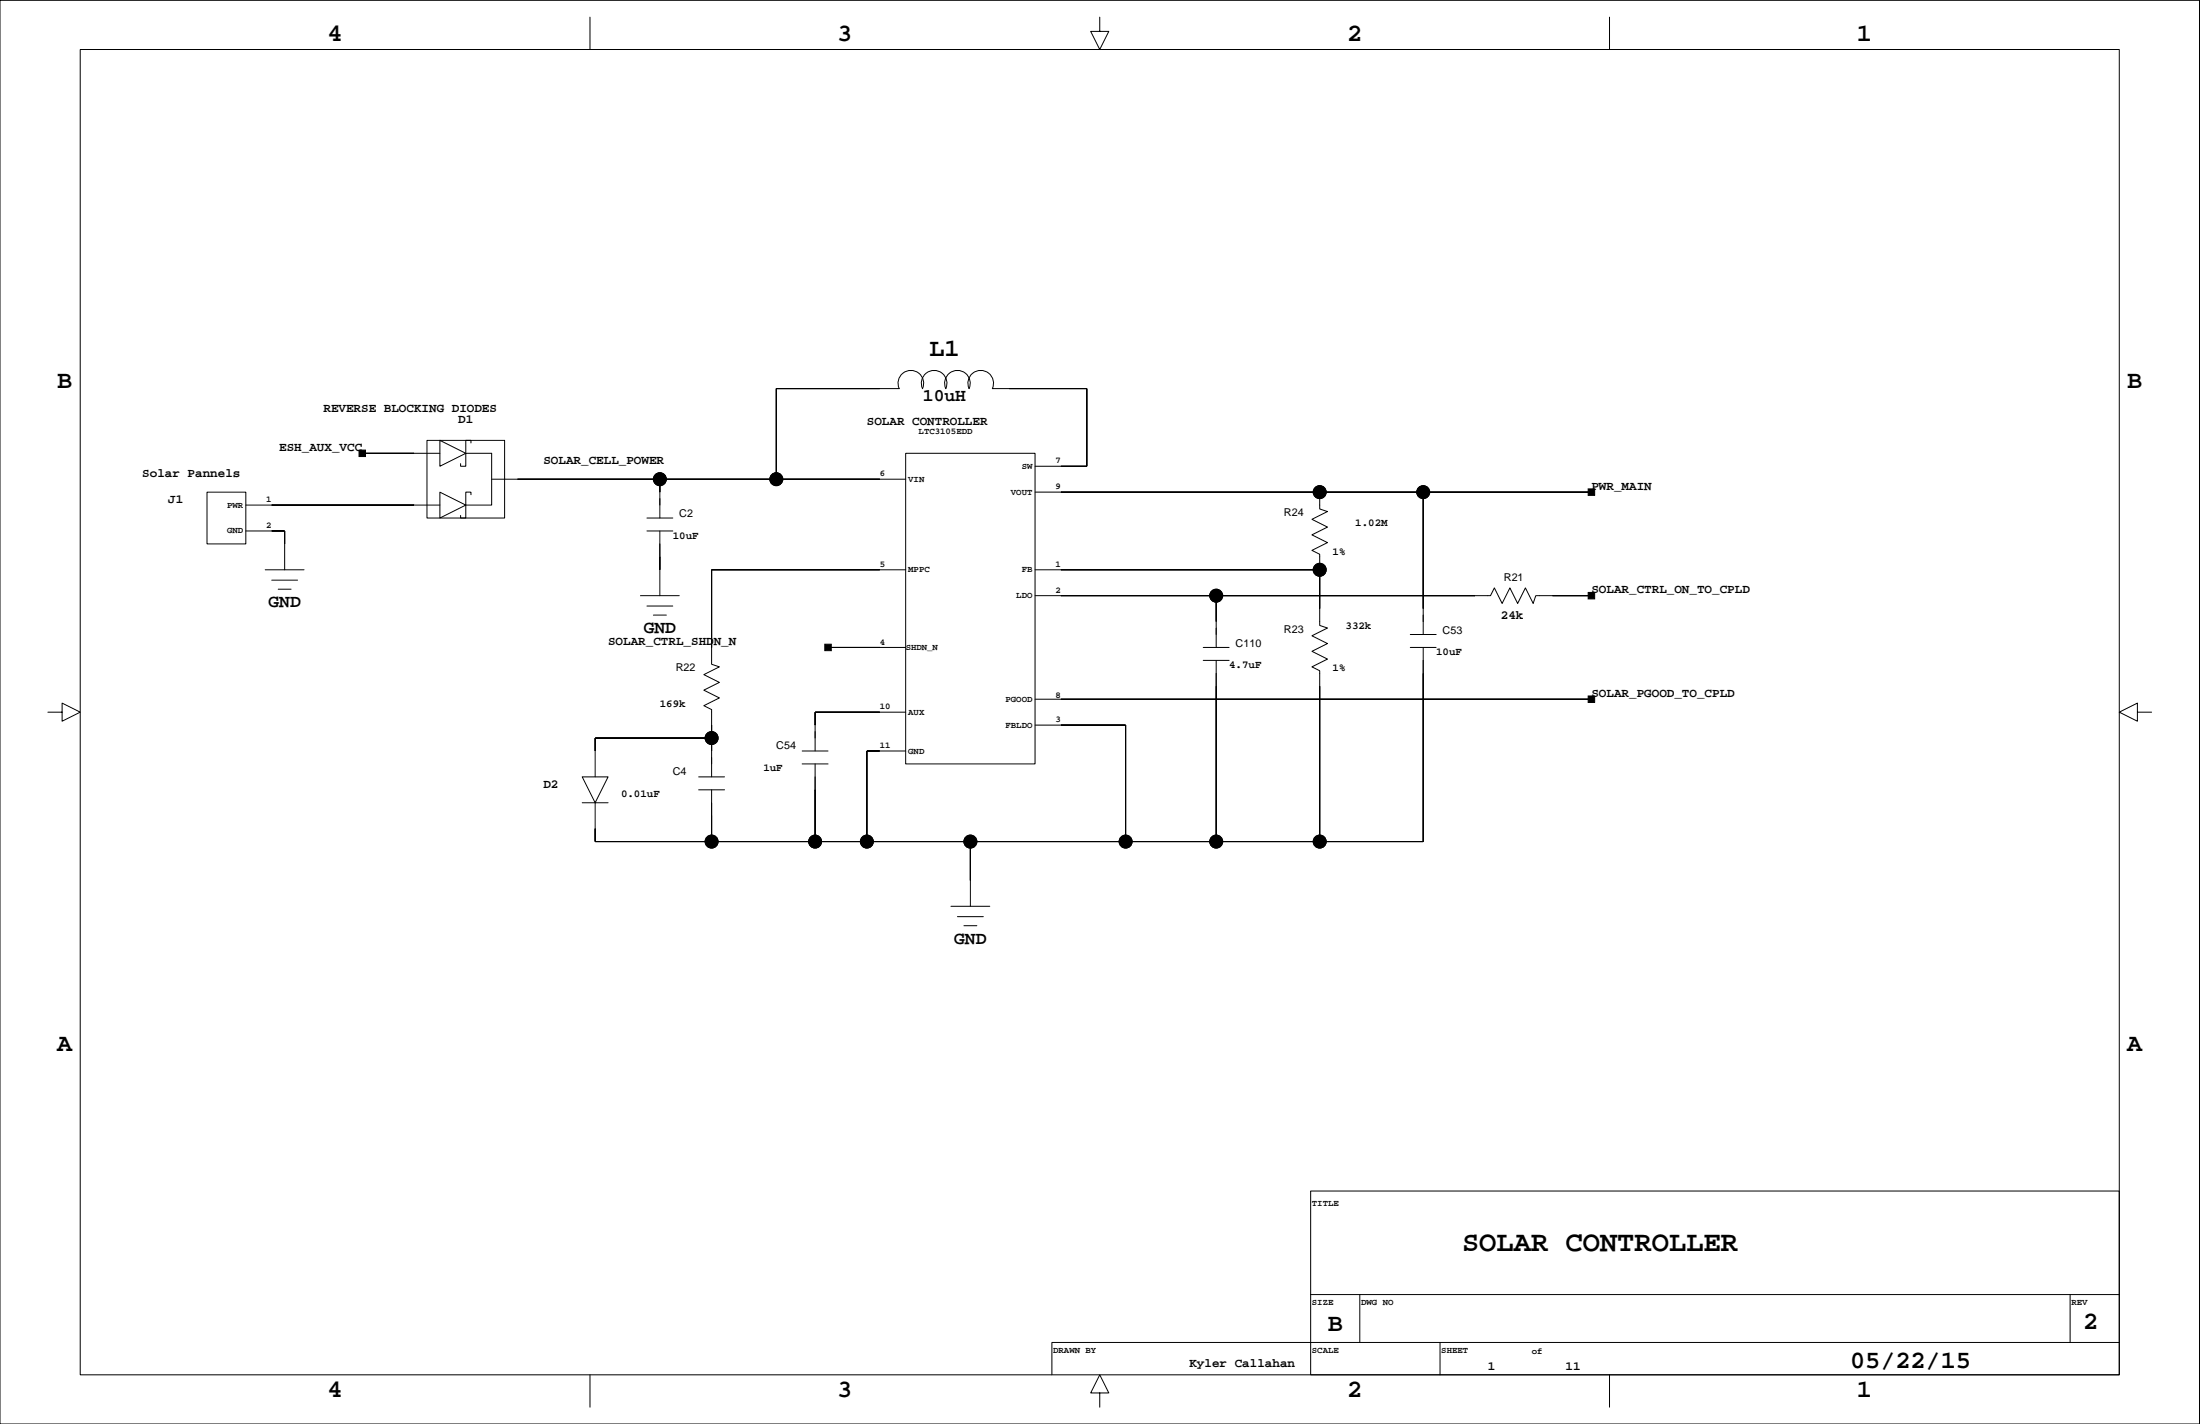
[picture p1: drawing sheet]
<svg xmlns="http://www.w3.org/2000/svg" width="432mm" height="279mm" viewBox="0 0 432 279" stroke-linecap="round" stroke-linejoin="round" font-family="sans-serif">
<g fill="none" stroke="#000" stroke-width=".2">
<path d="M0 .1h431.7v279.3h-431.7zM15.7 9.7h400.3v260.1h-400.3zM115.8 3.4v6.3M215.9 3.4v2.8h1.7l-1.7 3.5-1.8-3.5h1.8M315.9 3.4v6.3M40.6 96.6h7.6v10.1h-7.6zM48.2 99.1h38.1M71.1 88.9h15.2M83.8 86.4h15.2v15.2h-15.2zM91.4 88.9l-5.1-2.5v5.1l5.1-2.6h5.1v10.2h-5.1l-5.1 2.5v-5l5.1 2.5M92.4 97.1v-.5h-1v5h-1v-.5M92.4 86.9v-.5h-1v5.1h-1v-.5"/>
<path d="M96.5 94h81.3M129.5 94v7.6M177.8 88.9h25.4v61h-25.4zM203.2 91.5h10.1v-15.3l-18.5 .1a2.52 2.52 0 0 0-2.3-3.6 2.52 2.52 0 0 0-2.3 3.6 2.52 2.52 0 0 0-2.3-3.6 2.52 2.52 0 0 0-2.3 3.6 2.52 2.52 0 0 0-2.3-3.6 2.52 2.52 0 0 0-2.2 3.6 2.52 2.52 0 0 0-2.3-3.6 2.52 2.52 0 0 0-2.3 3.6l-24.1-.1v17.8M203.2 96.6h109.1M259 96.6h.1M259 96.6v3.3l1.5 .5-3 1.5 3 1.5-3 1.5 3 1.6-3 1.5 1.5 .8v13.9l1.5 .5-3 1.5 3 1.6-3 1.5 3 1.5-3 1.5 1.5 .8v33.5M279.3 96.6v27.9M48.2 104.2h7.7v7.6M52.1 111.8h7.6M53.3 113.8h5.1M54.6 115.6h2.5"/>
<path d="M125.7 116.9h7.6M127 118.9h5.1M127 101.6h5.1M127 104.2h5.1M129.5 104.2v12.7M177.8 111.8h-38.1v18.5l1.5 .5-3.1 1.6 3.1 1.5-3.1 1.5 3.1 1.5-3.1 1.6 1.6 .7v13.2M203.2 116.9h89.3l.8-1.5 1.5 3 1.6-3 1.5 3 1.5-3 1.5 3 .5-1.5h10.9M203.2 111.8h55.8M238.7 116.9v10.1M259 111.8h.1M9.4 139.7h2.8v-1.7l3.5 1.7-3.5 1.8v-1.8M128.2 120.7h2.6"/>
<path d="M162.5 127h15.3M177.8 139.7h-17.8v7.6M203.2 137.2h109.1M236.2 127h5M236.2 129.6h5M238.7 129.6v35.5M276.8 127h5.1M276.8 124.5h5.1M279.3 127v38.1h-162.5v-7.6M419.5 139.7v-1.7l-3.5 1.7 3.5 1.8v-1.8h2.8M114.3 152.4h5.1l-2.6 5.1zM114.3 157.5h5.1"/>
<path d="M137.1 152.4h5.1M137.1 155h5.1M139.7 155v10.1M139.7 144.8h-22.9v7.6M157.4 147.3h5.1M157.4 149.9h5.1M160 149.9v15.2M177.8 147.3h-7.7v17.8M203.2 142.3h17.7v22.8M186.6 177.8h7.7M187.9 179.9h5.1M190.5 165.1v12.7"/>
<path d="M189.2 181.6h2.5M257.2 233.7h158.8v36.1h-158.8zM257.2 254h158.8M266.9 254v9.4M406.3 254v9.4M115.8 269.8v6.3M215.9 273.3h1.7l-1.7-3.5-1.8 3.5h1.8v2.8M282.6 263.4v6.4M315.9 269.8v6.3M416 263.4h-209.5v6.4"/>
<circle cx="129.5" cy="94" r="1.27"/>
<circle cx="152.4" cy="94" r="1.27"/>
<circle cx="259" cy="96.6" r="1.27"/>
<circle cx="279.3" cy="96.6" r="1.27"/>
<circle cx="238.7" cy="116.9" r="1.27"/>
<circle cx="259" cy="111.8" r="1.27"/>
<circle cx="139.7" cy="144.8" r="1.27"/>
<circle cx="139.7" cy="165.1" r="1.27"/>
<circle cx="160" cy="165.1" r="1.27"/>
<circle cx="170.1" cy="165.1" r="1.27"/>
<circle cx="190.5" cy="165.1" r="1.27"/>
<circle cx="220.9" cy="165.1" r="1.27"/>
<circle cx="238.7" cy="165.1" r="1.27"/>
<circle cx="259" cy="165.1" r="1.27"/>
</g>
<g fill="#000" stroke="#000" stroke-width=".2">
<path d="M152.4 76.2v17.8z" fill-rule="evenodd"/>
<path d="M152.4 76.2h20.3z" fill-rule="evenodd"/>
<path d="M198.1 76.2h15.2z" fill-rule="evenodd"/>
<path d="M213.3 76.2v15.3z" fill-rule="evenodd"/>
<path d="M70.5 88.3h1.2v1.3h-1.2z" fill-rule="evenodd"/>
<path d="M71.1 88.9h10.2z" fill-rule="evenodd"/>
<path d="M53.3 99.1h28z" fill-rule="evenodd"/>
<path d="M129.5 94v2.6z" fill-rule="evenodd"/>
<path d="M101.6 94h27.9z" fill-rule="evenodd"/>
<path d="M129.5 94h22.9z" fill-rule="evenodd"/>
<path d="M152.4 94h20.3z" fill-rule="evenodd"/>
<path d="M208.2 91.5h5.1z" fill-rule="evenodd"/>
<path d="M208.2 96.6h50.8z" fill-rule="evenodd"/>
<path d="M259 96.6h20.3z" fill-rule="evenodd"/>
<path d="M279.3 96.6v22.8z" fill-rule="evenodd"/>
<path d="M311.7 95.9h1.3v1.3h-1.3z" fill-rule="evenodd"/>
<path d="M279.3 96.6h33z" fill-rule="evenodd"/>
<path d="M55.9 104.2v2.5z" fill-rule="evenodd"/>
<path d="M53.3 104.2h2.6z" fill-rule="evenodd"/>
<path d="M129.5 109.3v2.5z" fill-rule="evenodd"/>
<path d="M139.7 111.8v15.2z" fill-rule="evenodd"/>
<path d="M139.7 111.8h33z" fill-rule="evenodd"/>
<path d="M238.7 116.9v5.1z" fill-rule="evenodd"/>
<path d="M208.2 116.9h30.5z" fill-rule="evenodd"/>
<path d="M208.2 111.8h50.8z" fill-rule="evenodd"/>
<path d="M259 111.8v7.6z" fill-rule="evenodd"/>
<path d="M238.7 116.9h50.8z" fill-rule="evenodd"/>
<path d="M311.7 116.2h1.3v1.3h-1.3z" fill-rule="evenodd"/>
<path d="M304.7 116.9h7.6z" fill-rule="evenodd"/>
<path d="M160 139.7v2.6z" fill-rule="evenodd"/>
<path d="M161.9 126.4h1.3v1.3h-1.3z" fill-rule="evenodd"/>
<path d="M160 139.7h12.7z" fill-rule="evenodd"/>
<path d="M162.5 127h10.2z" fill-rule="evenodd"/>
<path d="M238.7 134.7v30.4z" fill-rule="evenodd"/>
<path d="M259 134.7v30.4z" fill-rule="evenodd"/>
<path d="M279.3 132.1v33z" fill-rule="evenodd"/>
<path d="M311.7 136.6h1.3v1.2h-1.3z" fill-rule="evenodd"/>
<path d="M208.2 137.2h104.1z" fill-rule="evenodd"/>
<path d="M116.8 144.8v2.5z" fill-rule="evenodd"/>
<path d="M116.8 144.8h22.9z" fill-rule="evenodd"/>
<path d="M139.7 144.8v2.5z" fill-rule="evenodd"/>
<path d="M139.7 142.3v2.5z" fill-rule="evenodd"/>
<path d="M160 155v10.1z" fill-rule="evenodd"/>
<path d="M170.1 147.3v17.8z" fill-rule="evenodd"/>
<path d="M170.1 147.3h2.6z" fill-rule="evenodd"/>
<path d="M208.2 142.3h12.7z" fill-rule="evenodd"/>
<path d="M220.9 142.3v22.8z" fill-rule="evenodd"/>
<path d="M116.8 162.6v2.5z" fill-rule="evenodd"/>
<path d="M116.8 165.1h22.9z" fill-rule="evenodd"/>
<path d="M139.7 160v5.1z" fill-rule="evenodd"/>
<path d="M139.7 165.1h20.3z" fill-rule="evenodd"/>
<path d="M160 165.1h10.1z" fill-rule="evenodd"/>
<path d="M190.5 165.1v7.6z" fill-rule="evenodd"/>
<path d="M170.1 165.1h20.4z" fill-rule="evenodd"/>
<path d="M190.5 165.1h30.4z" fill-rule="evenodd"/>
<path d="M220.9 165.1h17.8z" fill-rule="evenodd"/>
<path d="M238.7 165.1h20.3z" fill-rule="evenodd"/>
<path d="M259 165.1h20.3z" fill-rule="evenodd"/>
<circle cx="129.5" cy="94" r="1.27"/>
<circle cx="152.4" cy="94" r="1.27"/>
<circle cx="259" cy="96.6" r="1.27"/>
<circle cx="279.3" cy="96.6" r="1.27"/>
<circle cx="238.7" cy="116.9" r="1.27"/>
<circle cx="259" cy="111.8" r="1.27"/>
<circle cx="139.7" cy="144.8" r="1.27"/>
<circle cx="139.7" cy="165.1" r="1.27"/>
<circle cx="160" cy="165.1" r="1.27"/>
<circle cx="170.1" cy="165.1" r="1.27"/>
<circle cx="190.5" cy="165.1" r="1.27"/>
<circle cx="220.9" cy="165.1" r="1.27"/>
<circle cx="238.7" cy="165.1" r="1.27"/>
<circle cx="259" cy="165.1" r="1.27"/>
</g>
<text font-size="5.6" x="287" y="245.4">SOLAR CONTROLLER</text>
<g font-size="4.9">
<text x="64.3" y="8.1">4</text>
<text x="164.3" y="8.1">3</text>
<text x="264.4" y="8.1">2</text>
<text x="364.4" y="8.1">1</text>
<text x="182.4" y="69.8">L1</text>
<text x="11.2" y="76.1">B</text>
<text x="417.5" y="76.1">B</text>
<text x="11.2" y="206.1">A</text>
<text x="417.5" y="206.1">A</text>
<text x="260.6" y="261.2">B</text>
<text x="408.8" y="260.7">2</text>
<text x="363.1" y="268.4">05/22/15</text>
<text x="64.3" y="274.2">4</text>
<text x="164.3" y="274.2">3</text>
<text x="264.4" y="274.2">2</text>
<text x="364.4" y="274.2">1</text>
</g>
<g font-size="3.5">
<text x="181.1" y="78.7">10uH</text>
<text x="52.7" y="119.1">GND</text>
<text x="126.3" y="124.2">GND</text>
<text x="187.3" y="185.2">GND</text>
</g>
<g font-size="2.5">
<text x="63.5" y="80.9">REVERSE BLOCKING DIODES</text>
<text x="89.9" y="83.1">D1</text>
<text x="170.1" y="83.4">SOLAR CONTROLLER</text>
<text x="54.8" y="88.5">ESH_AUX_VCC</text>
<text x="27.9" y="93.6">Solar Pannels</text>
<text x="106.7" y="91">SOLAR_CELL_POWER</text>
<text x="33" y="98.7">J1</text>
<text x="312.3" y="96.1">PWR_MAIN</text>
<text x="312.3" y="116.4">SOLAR_CTRL_ON_TO_CPLD</text>
<text x="294.6" y="121.5">24k</text>
<text x="119.4" y="126.6">SOLAR_CTRL_SHDN_N</text>
<text x="312.3" y="136.8">SOLAR_PGOOD_TO_CPLD</text>
<text x="106.7" y="154.5">D2</text>
<text x="233.5" y="268.2">Kyler Callahan</text>
<text x="292" y="268.8">1</text>
<text x="307.3" y="268.8">11</text>
</g>
<g font-size="2.1">
<text x="133.3" y="101.5">C2</text>
<text x="252" y="101.3">R24</text>
<text x="132" y="105.7">10uF</text>
<text x="266" y="103.1">1.02M</text>
<text x="261.6" y="108.9">1%</text>
<text x="295.2" y="114">R21</text>
<text x="252" y="124.1">R23</text>
<text x="264.1" y="123.4">332k</text>
<text x="283.1" y="124.4">C53</text>
<text x="132.6" y="131.7">R22</text>
<text x="241.2" y="131.1">4.7uF</text>
<text x="242.5" y="126.9">C110</text>
<text x="261.6" y="131.7">1%</text>
<text x="281.9" y="128.5">10uF</text>
<text x="129.5" y="138.7">169k</text>
<text x="152.4" y="147">C54</text>
<text x="132" y="152.1">C4</text>
<text x="149.8" y="151.4">1uF</text>
<text x="121.9" y="156.5">0.01uF</text>
</g>
<g font-size="1.8">
<text x="180.3" y="85.1">LTC3105EDD</text>
<text x="172.7" y="93.5">6</text>
<text x="178.3" y="94.5">VIN</text>
<text x="200.5" y="92">SW</text>
<text x="207.2" y="90.9">7</text>
<text x="207.2" y="96">9</text>
<text x="44.6" y="99.6">PWR</text>
<text x="52.3" y="98.5">1</text>
<text x="198.4" y="97.1">VOUT</text>
<text x="44.6" y="104.7">GND</text>
<text x="52.3" y="103.6">2</text>
<text x="172.7" y="111.2">5</text>
<text x="178.3" y="112.3">MPPC</text>
<text x="200.5" y="112.3">FB</text>
<text x="207.2" y="111.2">1</text>
<text x="199.5" y="117.4">LDO</text>
<text x="207.2" y="116.3">2</text>
<text x="172.7" y="126.5">4</text>
<text x="177.8" y="127.5">SHDN_N</text>
<text x="197.4" y="137.7">PGOOD</text>
<text x="207.2" y="136.9">8</text>
<text x="172.7" y="139.2">10</text>
<text x="178.3" y="140.2">AUX</text>
<text x="197.4" y="142.8">FBLDO</text>
<text x="207.2" y="141.7">3</text>
<text x="172.7" y="146.8">11</text>
<text x="178.3" y="147.8">GND</text>
<text x="257.5" y="236.7">TITLE</text>
<text x="257.5" y="256">SIZE</text>
<text x="267.1" y="256">DWG NO</text>
<text x="406.6" y="256">REV</text>
<text x="206.7" y="265.4">DRAWN BY</text>
<text x="257.5" y="265.4">SCALE</text>
<text x="282.9" y="265.4">SHEET</text>
<text x="300.7" y="265.6">of</text>
</g>
</svg>
